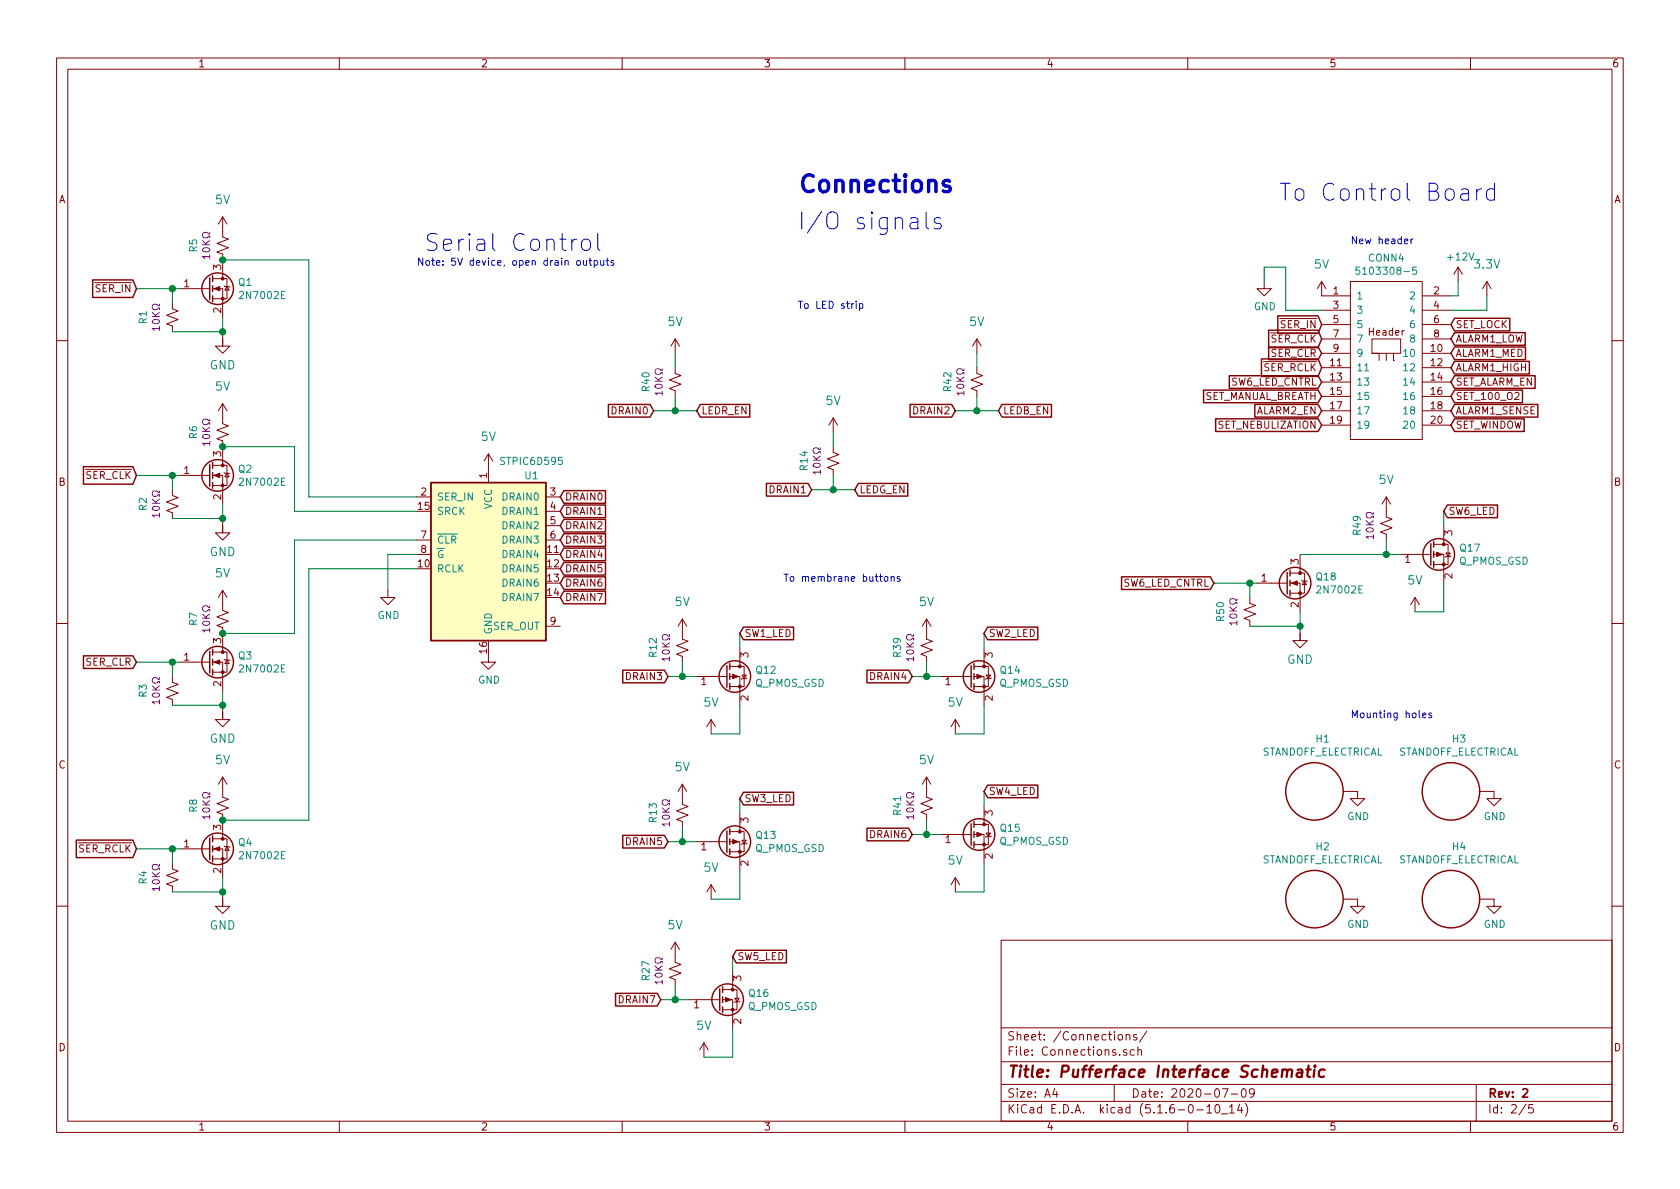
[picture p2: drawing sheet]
EESchema Schematic File Version 4
EELAYER 30 0
EELAYER END
$Descr A4 11693 8268
encoding utf-8
Sheet 2 5
Title "Pufferface Interface Schematic"
Date "2020-07-09"
Rev "2"
Comp ""
Comment1 ""
Comment2 ""
Comment3 ""
Comment4 ""
$EndDescr
Text GLabel 950  3300 0    50   Input ~ 0
~SER_CLK
Text GLabel 950  5900 0    50   Input ~ 0
~SER_RCLK
Text Notes 8900 1400 0    118  ~ 0
To Control Board
$Comp
L power:GND #PWR03
U 1 1
P 2700 4100
F 0 "#PWR03" H 2700 3850 50  0001 C CNN
F 1 "GND" H 2705 3927 50  0000 C CNN
F 2 "" H 2700 4100 50  0001 C CNN
F 3 "" H 2700 4100 50  0001 C CNN
	1    2700 4100
	1    0    0    -1  
$EndComp
$Comp
L Pufferfish:RES_SMD_0805 R?
U 1 1
P 1200 2200
AR Path="/5F0DB61F" Ref="R?"  Part="1" 
AR Path="/5EE41C08/5F0DB61F" Ref="R?"  Part="1" 
AR Path="/5F073FE9/5F0DB61F" Ref="R?"  Part="1" 
AR Path="/5F073FC4/5F0DB61F" Ref="R1"  Part="1" 
F 0 "R1" V 995 2200 50  0000 C CNN
F 1 "RES_SMD_0805" H 1280 2010 50  0001 L CNN
F 2 "Pufferfish:RES_SMD_0805" H 1400 1800 50  0001 C CNN
F 3 "~" H 1200 2200 50  0001 C CNN
F 4 "?%" H 1350 2100 50  0001 C CNN "Tolerance"
F 5 "10KΩ" V 1086 2200 50  0000 C CNN "Resistance"
	1    1200 2200
	1    0    0    -1  
$EndComp
$Comp
L Pufferfish:GND #GND?
U 1 1
P 1550 2400
AR Path="/5F0DB625" Ref="#GND?"  Part="1" 
AR Path="/5EE41C08/5F0DB625" Ref="#GND?"  Part="1" 
AR Path="/5F073FE9/5F0DB625" Ref="#GND?"  Part="1" 
AR Path="/5F073FC4/5F0DB625" Ref="#GND01"  Part="1" 
F 0 "#GND01" H 1550 2400 50  0001 C CNN
F 1 "GND" H 1550 2270 59  0000 C CNN
F 2 "" H 1550 2400 50  0001 C CNN
F 3 "" H 1550 2400 50  0001 C CNN
	1    1550 2400
	1    0    0    -1  
$EndComp
Wire Wire Line
	1200 2300 1550 2300
Wire Wire Line
	1550 2200 1550 2300
Connection ~ 1550 2300
Wire Wire Line
	1200 3300 1200 3400
Wire Wire Line
	1200 3300 1250 3300
$Comp
L Transistor_FET:2N7002E Q?
U 1 1
P 1450 3300
AR Path="/5F073FE9/5F119AA1" Ref="Q?"  Part="1" 
AR Path="/5F073FC4/5F119AA1" Ref="Q2"  Part="1" 
F 0 "Q2" H 1654 3346 50  0000 L CNN
F 1 "2N7002E" H 1654 3255 50  0000 L CNN
F 2 "Package_TO_SOT_SMD:SOT-23" H 1650 3225 50  0001 L CIN
F 3 "http://www.diodes.com/assets/Datasheets/ds30376.pdf" H 1450 3300 50  0001 L CNN
	1    1450 3300
	1    0    0    -1  
$EndComp
$Comp
L Pufferfish:RES_SMD_0805 R?
U 1 1
P 1200 3500
AR Path="/5F119AAD" Ref="R?"  Part="1" 
AR Path="/5EE41C08/5F119AAD" Ref="R?"  Part="1" 
AR Path="/5F073FE9/5F119AAD" Ref="R?"  Part="1" 
AR Path="/5F073FC4/5F119AAD" Ref="R2"  Part="1" 
F 0 "R2" V 995 3500 50  0000 C CNN
F 1 "RES_SMD_0805" H 1280 3310 50  0001 L CNN
F 2 "Pufferfish:RES_SMD_0805" H 1400 3100 50  0001 C CNN
F 3 "~" H 1200 3500 50  0001 C CNN
F 4 "?%" H 1350 3400 50  0001 C CNN "Tolerance"
F 5 "10KΩ" V 1086 3500 50  0000 C CNN "Resistance"
	1    1200 3500
	1    0    0    -1  
$EndComp
$Comp
L Pufferfish:GND #GND?
U 1 1
P 1550 3700
AR Path="/5F119AB7" Ref="#GND?"  Part="1" 
AR Path="/5EE41C08/5F119AB7" Ref="#GND?"  Part="1" 
AR Path="/5F073FE9/5F119AB7" Ref="#GND?"  Part="1" 
AR Path="/5F073FC4/5F119AB7" Ref="#GND02"  Part="1" 
F 0 "#GND02" H 1550 3700 50  0001 C CNN
F 1 "GND" H 1550 3570 59  0000 C CNN
F 2 "" H 1550 3700 50  0001 C CNN
F 3 "" H 1550 3700 50  0001 C CNN
	1    1550 3700
	1    0    0    -1  
$EndComp
Wire Wire Line
	1200 3600 1550 3600
Wire Wire Line
	1550 3500 1550 3600
$Comp
L Pufferfish:RES_SMD_0805 R?
U 1 1
P 1550 3000
AR Path="/5F119AC5" Ref="R?"  Part="1" 
AR Path="/5EE41C08/5F119AC5" Ref="R?"  Part="1" 
AR Path="/5F073FE9/5F119AC5" Ref="R?"  Part="1" 
AR Path="/5F073FC4/5F119AC5" Ref="R6"  Part="1" 
F 0 "R6" V 1345 3000 50  0000 C CNN
F 1 "RES_SMD_0805" H 1630 2810 50  0001 L CNN
F 2 "Pufferfish:RES_SMD_0805" H 1750 2600 50  0001 C CNN
F 3 "~" H 1550 3000 50  0001 C CNN
F 4 "?%" H 1700 2900 50  0001 C CNN "Tolerance"
F 5 "10KΩ" V 1436 3000 50  0000 C CNN "Resistance"
	1    1550 3000
	1    0    0    -1  
$EndComp
$Comp
L Pufferfish:5V #SUPPLY04
U 1 1
P 1550 2900
F 0 "#SUPPLY04" H 1550 2900 50  0001 C CNN
F 1 "5V" H 1550 3122 59  0000 C CNN
F 2 "" H 1550 2900 50  0001 C CNN
F 3 "" H 1550 2900 50  0001 C CNN
	1    1550 2900
	1    0    0    -1  
$EndComp
Wire Wire Line
	950  3300 1200 3300
Connection ~ 1200 3300
Connection ~ 1550 3600
Wire Wire Line
	1200 4600 1200 4700
Wire Wire Line
	1200 4600 1250 4600
$Comp
L Transistor_FET:2N7002E Q?
U 1 1
P 1450 4600
AR Path="/5F073FE9/5F11ED37" Ref="Q?"  Part="1" 
AR Path="/5F073FC4/5F11ED37" Ref="Q3"  Part="1" 
F 0 "Q3" H 1654 4646 50  0000 L CNN
F 1 "2N7002E" H 1654 4555 50  0000 L CNN
F 2 "Package_TO_SOT_SMD:SOT-23" H 1650 4525 50  0001 L CIN
F 3 "http://www.diodes.com/assets/Datasheets/ds30376.pdf" H 1450 4600 50  0001 L CNN
	1    1450 4600
	1    0    0    -1  
$EndComp
$Comp
L Pufferfish:RES_SMD_0805 R?
U 1 1
P 1200 4800
AR Path="/5F11ED43" Ref="R?"  Part="1" 
AR Path="/5EE41C08/5F11ED43" Ref="R?"  Part="1" 
AR Path="/5F073FE9/5F11ED43" Ref="R?"  Part="1" 
AR Path="/5F073FC4/5F11ED43" Ref="R3"  Part="1" 
F 0 "R3" V 995 4800 50  0000 C CNN
F 1 "RES_SMD_0805" H 1280 4610 50  0001 L CNN
F 2 "Pufferfish:RES_SMD_0805" H 1400 4400 50  0001 C CNN
F 3 "~" H 1200 4800 50  0001 C CNN
F 4 "?%" H 1350 4700 50  0001 C CNN "Tolerance"
F 5 "10KΩ" V 1086 4800 50  0000 C CNN "Resistance"
	1    1200 4800
	1    0    0    -1  
$EndComp
$Comp
L Pufferfish:GND #GND?
U 1 1
P 1550 5000
AR Path="/5F11ED4D" Ref="#GND?"  Part="1" 
AR Path="/5EE41C08/5F11ED4D" Ref="#GND?"  Part="1" 
AR Path="/5F073FE9/5F11ED4D" Ref="#GND?"  Part="1" 
AR Path="/5F073FC4/5F11ED4D" Ref="#GND03"  Part="1" 
F 0 "#GND03" H 1550 5000 50  0001 C CNN
F 1 "GND" H 1550 4870 59  0000 C CNN
F 2 "" H 1550 5000 50  0001 C CNN
F 3 "" H 1550 5000 50  0001 C CNN
	1    1550 5000
	1    0    0    -1  
$EndComp
Wire Wire Line
	1200 4900 1550 4900
Wire Wire Line
	1550 4800 1550 4900
$Comp
L Pufferfish:RES_SMD_0805 R?
U 1 1
P 1550 4300
AR Path="/5F11ED5B" Ref="R?"  Part="1" 
AR Path="/5EE41C08/5F11ED5B" Ref="R?"  Part="1" 
AR Path="/5F073FE9/5F11ED5B" Ref="R?"  Part="1" 
AR Path="/5F073FC4/5F11ED5B" Ref="R7"  Part="1" 
F 0 "R7" V 1345 4300 50  0000 C CNN
F 1 "RES_SMD_0805" H 1630 4110 50  0001 L CNN
F 2 "Pufferfish:RES_SMD_0805" H 1750 3900 50  0001 C CNN
F 3 "~" H 1550 4300 50  0001 C CNN
F 4 "?%" H 1700 4200 50  0001 C CNN "Tolerance"
F 5 "10KΩ" V 1436 4300 50  0000 C CNN "Resistance"
	1    1550 4300
	1    0    0    -1  
$EndComp
$Comp
L Pufferfish:5V #SUPPLY05
U 1 1
P 1550 4200
F 0 "#SUPPLY05" H 1550 4200 50  0001 C CNN
F 1 "5V" H 1550 4422 59  0000 C CNN
F 2 "" H 1550 4200 50  0001 C CNN
F 3 "" H 1550 4200 50  0001 C CNN
	1    1550 4200
	1    0    0    -1  
$EndComp
Wire Wire Line
	950  4600 1200 4600
Connection ~ 1200 4600
Connection ~ 1550 4900
Wire Wire Line
	1200 5900 1200 6000
Wire Wire Line
	1200 5900 1250 5900
$Comp
L Transistor_FET:2N7002E Q?
U 1 1
P 1450 5900
AR Path="/5F073FE9/5F11ED75" Ref="Q?"  Part="1" 
AR Path="/5F073FC4/5F11ED75" Ref="Q4"  Part="1" 
F 0 "Q4" H 1654 5946 50  0000 L CNN
F 1 "2N7002E" H 1654 5855 50  0000 L CNN
F 2 "Package_TO_SOT_SMD:SOT-23" H 1650 5825 50  0001 L CIN
F 3 "http://www.diodes.com/assets/Datasheets/ds30376.pdf" H 1450 5900 50  0001 L CNN
	1    1450 5900
	1    0    0    -1  
$EndComp
$Comp
L Pufferfish:RES_SMD_0805 R?
U 1 1
P 1200 6100
AR Path="/5F11ED81" Ref="R?"  Part="1" 
AR Path="/5EE41C08/5F11ED81" Ref="R?"  Part="1" 
AR Path="/5F073FE9/5F11ED81" Ref="R?"  Part="1" 
AR Path="/5F073FC4/5F11ED81" Ref="R4"  Part="1" 
F 0 "R4" V 995 6100 50  0000 C CNN
F 1 "RES_SMD_0805" H 1280 5910 50  0001 L CNN
F 2 "Pufferfish:RES_SMD_0805" H 1400 5700 50  0001 C CNN
F 3 "~" H 1200 6100 50  0001 C CNN
F 4 "?%" H 1350 6000 50  0001 C CNN "Tolerance"
F 5 "10KΩ" V 1086 6100 50  0000 C CNN "Resistance"
	1    1200 6100
	1    0    0    -1  
$EndComp
$Comp
L Pufferfish:GND #GND?
U 1 1
P 1550 6300
AR Path="/5F11ED8B" Ref="#GND?"  Part="1" 
AR Path="/5EE41C08/5F11ED8B" Ref="#GND?"  Part="1" 
AR Path="/5F073FE9/5F11ED8B" Ref="#GND?"  Part="1" 
AR Path="/5F073FC4/5F11ED8B" Ref="#GND04"  Part="1" 
F 0 "#GND04" H 1550 6300 50  0001 C CNN
F 1 "GND" H 1550 6170 59  0000 C CNN
F 2 "" H 1550 6300 50  0001 C CNN
F 3 "" H 1550 6300 50  0001 C CNN
	1    1550 6300
	1    0    0    -1  
$EndComp
Wire Wire Line
	1200 6200 1550 6200
Wire Wire Line
	1550 6100 1550 6200
$Comp
L Pufferfish:RES_SMD_0805 R?
U 1 1
P 1550 5600
AR Path="/5F11ED99" Ref="R?"  Part="1" 
AR Path="/5EE41C08/5F11ED99" Ref="R?"  Part="1" 
AR Path="/5F073FE9/5F11ED99" Ref="R?"  Part="1" 
AR Path="/5F073FC4/5F11ED99" Ref="R8"  Part="1" 
F 0 "R8" V 1345 5600 50  0000 C CNN
F 1 "RES_SMD_0805" H 1630 5410 50  0001 L CNN
F 2 "Pufferfish:RES_SMD_0805" H 1750 5200 50  0001 C CNN
F 3 "~" H 1550 5600 50  0001 C CNN
F 4 "?%" H 1700 5500 50  0001 C CNN "Tolerance"
F 5 "10KΩ" V 1436 5600 50  0000 C CNN "Resistance"
	1    1550 5600
	1    0    0    -1  
$EndComp
$Comp
L Pufferfish:5V #SUPPLY06
U 1 1
P 1550 5500
F 0 "#SUPPLY06" H 1550 5500 50  0001 C CNN
F 1 "5V" H 1550 5722 59  0000 C CNN
F 2 "" H 1550 5500 50  0001 C CNN
F 3 "" H 1550 5500 50  0001 C CNN
	1    1550 5500
	1    0    0    -1  
$EndComp
Wire Wire Line
	950  5900 1200 5900
Connection ~ 1200 5900
Connection ~ 1550 6200
Wire Wire Line
	1550 4400 2050 4400
Connection ~ 1550 4400
Wire Wire Line
	1550 5700 2150 5700
Connection ~ 1550 5700
Connection ~ 1550 1800
Wire Wire Line
	1550 1800 2150 1800
Connection ~ 1200 2000
Wire Wire Line
	950  2000 1200 2000
$Comp
L Pufferfish:5V #SUPPLY03
U 1 1
P 1550 1600
F 0 "#SUPPLY03" H 1550 1600 50  0001 C CNN
F 1 "5V" H 1550 1822 59  0000 C CNN
F 2 "" H 1550 1600 50  0001 C CNN
F 3 "" H 1550 1600 50  0001 C CNN
	1    1550 1600
	1    0    0    -1  
$EndComp
$Comp
L Pufferfish:RES_SMD_0805 R?
U 1 1
P 1550 1700
AR Path="/5F0DDABE" Ref="R?"  Part="1" 
AR Path="/5EE41C08/5F0DDABE" Ref="R?"  Part="1" 
AR Path="/5F073FE9/5F0DDABE" Ref="R?"  Part="1" 
AR Path="/5F073FC4/5F0DDABE" Ref="R5"  Part="1" 
F 0 "R5" V 1345 1700 50  0000 C CNN
F 1 "RES_SMD_0805" H 1630 1510 50  0001 L CNN
F 2 "Pufferfish:RES_SMD_0805" H 1750 1300 50  0001 C CNN
F 3 "~" H 1550 1700 50  0001 C CNN
F 4 "?%" H 1700 1600 50  0001 C CNN "Tolerance"
F 5 "10KΩ" V 1436 1700 50  0000 C CNN "Resistance"
	1    1550 1700
	1    0    0    -1  
$EndComp
$Comp
L Transistor_FET:2N7002E Q?
U 1 1
P 1450 2000
AR Path="/5F073FE9/5F0DB616" Ref="Q?"  Part="1" 
AR Path="/5F073FC4/5F0DB616" Ref="Q1"  Part="1" 
F 0 "Q1" H 1654 2046 50  0000 L CNN
F 1 "2N7002E" H 1654 1955 50  0000 L CNN
F 2 "Package_TO_SOT_SMD:SOT-23" H 1650 1925 50  0001 L CIN
F 3 "http://www.diodes.com/assets/Datasheets/ds30376.pdf" H 1450 2000 50  0001 L CNN
	1    1450 2000
	1    0    0    -1  
$EndComp
Wire Wire Line
	1200 2000 1250 2000
Wire Wire Line
	1200 2000 1200 2100
Text GLabel 950  2000 0    50   Input ~ 0
~SER_IN
Connection ~ 1550 3100
Wire Wire Line
	1550 3100 2050 3100
Wire Wire Line
	2050 3100 2050 3550
Wire Wire Line
	2150 1800 2150 3450
Wire Wire Line
	2050 4400 2050 3750
Wire Wire Line
	2150 5700 2150 3950
Wire Wire Line
	2700 3850 2700 4100
Wire Wire Line
	2900 3850 2700 3850
Text Notes 5550 2150 0    50   ~ 0
To LED strip
Text Notes 2950 1750 0    118  ~ 0
Serial Control
Text Notes 2900 1850 0    50   ~ 0
Note: 5V device, open drain outputs
$Comp
L Pufferfish:5V #SUPPLY07
U 1 1
P 3400 3250
F 0 "#SUPPLY07" H 3400 3250 50  0001 C CNN
F 1 "5V" H 3400 3472 59  0000 C CNN
F 2 "" H 3400 3250 50  0001 C CNN
F 3 "" H 3400 3250 50  0001 C CNN
	1    3400 3250
	1    0    0    -1  
$EndComp
Wire Wire Line
	2150 3450 2900 3450
Wire Wire Line
	2050 3550 2900 3550
Wire Wire Line
	2050 3750 2900 3750
Wire Wire Line
	2150 3950 2900 3950
Text Notes 5550 1600 0    118  ~ 0
I/O signals
Text Notes 5550 1350 0    118  ~ 24
Connections
$Comp
L power:GND #PWR0101
U 1 1
P 8800 1950
F 0 "#PWR0101" H 8800 1700 50  0001 C CNN
F 1 "GND" H 8805 1777 50  0000 C CNN
F 2 "" H 8800 1950 50  0001 C CNN
F 3 "" H 8800 1950 50  0001 C CNN
	1    8800 1950
	1    0    0    -1  
$EndComp
Wire Wire Line
	8950 2150 8950 1850
Wire Wire Line
	8950 1850 8800 1850
Wire Wire Line
	8800 1850 8800 1950
$Comp
L Pufferfish:5V #SUPPLY0109
U 1 1
P 9200 2050
F 0 "#SUPPLY0109" H 9200 2050 50  0001 C CNN
F 1 "5V" H 9200 2272 59  0000 C CNN
F 2 "" H 9200 2050 50  0001 C CNN
F 3 "" H 9200 2050 50  0001 C CNN
	1    9200 2050
	1    0    0    -1  
$EndComp
Text GLabel 10100 2850 2    50   Input ~ 0
ALARM1_SENSE
Wire Wire Line
	10350 2050 10350 2150
$Comp
L power:+12V #PWR0102
U 1 1
P 10150 1950
F 0 "#PWR0102" H 10150 1800 50  0001 C CNN
F 1 "+12V" H 10165 2123 50  0000 C CNN
F 2 "" H 10150 1950 50  0001 C CNN
F 3 "" H 10150 1950 50  0001 C CNN
	1    10150 1950
	1    0    0    -1  
$EndComp
Wire Wire Line
	10150 1950 10150 2050
Wire Wire Line
	10150 2050 10100 2050
$Comp
L Pufferfish:3.3V #SUPPLY?
U 1 1
P 10350 2050
AR Path="/5F89FAA1" Ref="#SUPPLY?"  Part="1" 
AR Path="/5EE1053C/5F89FAA1" Ref="#SUPPLY?"  Part="1" 
AR Path="/5EE81B75/5F89FAA1" Ref="#SUPPLY?"  Part="1" 
AR Path="/5EE54DB7/5F89FAA1" Ref="#SUPPLY?"  Part="1" 
AR Path="/5F073FC4/5F89FAA1" Ref="#SUPPLY0110"  Part="1" 
F 0 "#SUPPLY0110" H 10350 2050 50  0001 C CNN
F 1 "3.3V" H 10350 2272 59  0000 C CNN
F 2 "" H 10350 2050 50  0001 C CNN
F 3 "" H 10350 2050 50  0001 C CNN
	1    10350 2050
	1    0    0    -1  
$EndComp
Text GLabel 9200 2850 0    50   Input ~ 0
ALARM2_EN
Text GLabel 950  4600 0    50   Input ~ 0
SER_CLR
Text Notes 9400 1700 0    50   ~ 0
New header
Text GLabel 9200 2650 0    50   Input ~ 0
SW6_LED_CNTRL
Text GLabel 9200 2750 0    50   Input ~ 0
SET_MANUAL_BREATH
Text GLabel 9200 2250 0    50   Input ~ 0
~SER_IN
Text GLabel 9200 2350 0    50   Input ~ 0
~SER_CLK
Text GLabel 9200 2550 0    50   Input ~ 0
~SER_RCLK
Text GLabel 9200 2450 0    50   Input ~ 0
SER_CLR
Text GLabel 10100 2250 2    50   Input ~ 0
SET_LOCK
Text GLabel 10100 2350 2    50   Input ~ 0
ALARM1_LOW
Text GLabel 10100 2750 2    50   Input ~ 0
SET_100_O2
Text GLabel 10100 2650 2    50   Input ~ 0
SET_ALARM_EN
Text GLabel 10100 2450 2    50   Input ~ 0
ALARM1_MED
Text GLabel 10100 2550 2    50   Input ~ 0
ALARM1_HIGH
Text GLabel 3900 3550 2    50   Input ~ 0
DRAIN1
Text GLabel 3900 3650 2    50   Input ~ 0
DRAIN2
Text GLabel 3900 3750 2    50   Input ~ 0
DRAIN3
Text GLabel 3900 3850 2    50   Input ~ 0
DRAIN4
Text GLabel 3900 3950 2    50   Input ~ 0
DRAIN5
Text GLabel 3900 4050 2    50   Input ~ 0
DRAIN6
Text GLabel 4550 2850 0    50   Input ~ 0
DRAIN0
$Comp
L Pufferfish:RES_SMD_0805 R?
U 1 1
P 6450 5600
AR Path="/5F747C0F" Ref="R?"  Part="1" 
AR Path="/5EE41C08/5F747C0F" Ref="R?"  Part="1" 
AR Path="/5F073FE9/5F747C0F" Ref="R?"  Part="1" 
AR Path="/5F073FC4/5F747C0F" Ref="R41"  Part="1" 
F 0 "R41" V 6245 5600 50  0000 C CNN
F 1 "RES_SMD_0805" H 6530 5410 50  0001 L CNN
F 2 "Pufferfish:RES_SMD_0805" H 6650 5200 50  0001 C CNN
F 3 "~" H 6450 5600 50  0001 C CNN
F 4 "?%" H 6600 5500 50  0001 C CNN "Tolerance"
F 5 "10KΩ" V 6336 5600 50  0000 C CNN "Resistance"
	1    6450 5600
	1    0    0    -1  
$EndComp
Text GLabel 6350 5800 0    50   Input ~ 0
DRAIN6
$Comp
L Device:Q_PMOS_GSD Q15
U 1 1
P 6750 5800
F 0 "Q15" H 6955 5846 50  0000 L CNN
F 1 "Q_PMOS_GSD" H 6955 5755 50  0000 L CNN
F 2 "Package_TO_SOT_SMD:SuperSOT-3" H 6950 5900 50  0001 C CNN
F 3 "~" H 6750 5800 50  0001 C CNN
	1    6750 5800
	1    0    0    -1  
$EndComp
$Comp
L Device:Q_PMOS_GSD Q13
U 1 1
P 5050 5850
F 0 "Q13" H 5255 5896 50  0000 L CNN
F 1 "Q_PMOS_GSD" H 5255 5805 50  0000 L CNN
F 2 "Package_TO_SOT_SMD:SuperSOT-3" H 5250 5950 50  0001 C CNN
F 3 "~" H 5050 5850 50  0001 C CNN
	1    5050 5850
	1    0    0    -1  
$EndComp
Text GLabel 4650 5850 0    50   Input ~ 0
DRAIN5
$Comp
L Pufferfish:RES_SMD_0805 R?
U 1 1
P 4750 5650
AR Path="/5F73D3D8" Ref="R?"  Part="1" 
AR Path="/5EE41C08/5F73D3D8" Ref="R?"  Part="1" 
AR Path="/5F073FE9/5F73D3D8" Ref="R?"  Part="1" 
AR Path="/5F073FC4/5F73D3D8" Ref="R13"  Part="1" 
F 0 "R13" V 4545 5650 50  0000 C CNN
F 1 "RES_SMD_0805" H 4830 5460 50  0001 L CNN
F 2 "Pufferfish:RES_SMD_0805" H 4950 5250 50  0001 C CNN
F 3 "~" H 4750 5650 50  0001 C CNN
F 4 "?%" H 4900 5550 50  0001 C CNN "Tolerance"
F 5 "10KΩ" V 4636 5650 50  0000 C CNN "Resistance"
	1    4750 5650
	1    0    0    -1  
$EndComp
$Comp
L Device:Q_PMOS_GSD Q14
U 1 1
P 6750 4700
F 0 "Q14" H 6955 4746 50  0000 L CNN
F 1 "Q_PMOS_GSD" H 6955 4655 50  0000 L CNN
F 2 "Package_TO_SOT_SMD:SuperSOT-3" H 6950 4800 50  0001 C CNN
F 3 "~" H 6750 4700 50  0001 C CNN
	1    6750 4700
	1    0    0    -1  
$EndComp
Text GLabel 6350 4700 0    50   Input ~ 0
DRAIN4
$Comp
L Pufferfish:RES_SMD_0805 R?
U 1 1
P 6450 4500
AR Path="/5F734667" Ref="R?"  Part="1" 
AR Path="/5EE41C08/5F734667" Ref="R?"  Part="1" 
AR Path="/5F073FE9/5F734667" Ref="R?"  Part="1" 
AR Path="/5F073FC4/5F734667" Ref="R39"  Part="1" 
F 0 "R39" V 6245 4500 50  0000 C CNN
F 1 "RES_SMD_0805" H 6530 4310 50  0001 L CNN
F 2 "Pufferfish:RES_SMD_0805" H 6650 4100 50  0001 C CNN
F 3 "~" H 6450 4500 50  0001 C CNN
F 4 "?%" H 6600 4400 50  0001 C CNN "Tolerance"
F 5 "10KΩ" V 6336 4500 50  0000 C CNN "Resistance"
	1    6450 4500
	1    0    0    -1  
$EndComp
Text GLabel 4650 4700 0    50   Input ~ 0
DRAIN3
$Comp
L Pufferfish:RES_SMD_0805 R?
U 1 1
P 4750 4500
AR Path="/5F72C2A7" Ref="R?"  Part="1" 
AR Path="/5EE41C08/5F72C2A7" Ref="R?"  Part="1" 
AR Path="/5F073FE9/5F72C2A7" Ref="R?"  Part="1" 
AR Path="/5F073FC4/5F72C2A7" Ref="R12"  Part="1" 
F 0 "R12" V 4545 4500 50  0000 C CNN
F 1 "RES_SMD_0805" H 4830 4310 50  0001 L CNN
F 2 "Pufferfish:RES_SMD_0805" H 4950 4100 50  0001 C CNN
F 3 "~" H 4750 4500 50  0001 C CNN
F 4 "?%" H 4900 4400 50  0001 C CNN "Tolerance"
F 5 "10KΩ" V 4636 4500 50  0000 C CNN "Resistance"
	1    4750 4500
	1    0    0    -1  
$EndComp
$Comp
L Pufferfish:5V #SUPPLY0105
U 1 1
P 4950 5100
F 0 "#SUPPLY0105" H 4950 5100 50  0001 C CNN
F 1 "5V" H 4950 5322 59  0000 C CNN
F 2 "" H 4950 5100 50  0001 C CNN
F 3 "" H 4950 5100 50  0001 C CNN
	1    4950 5100
	1    0    0    -1  
$EndComp
Text GLabel 6850 5500 2    50   Input ~ 0
SW4_LED
Text GLabel 5150 5550 2    50   Input ~ 0
SW3_LED
Text GLabel 6850 4400 2    50   Input ~ 0
SW2_LED
Text GLabel 5150 4400 2    50   Input ~ 0
SW1_LED
Wire Wire Line
	4700 2550 4700 2450
Wire Wire Line
	4700 2750 4700 2850
$Comp
L Pufferfish:5V #SUPPLY0107
U 1 1
P 4700 2450
F 0 "#SUPPLY0107" H 4700 2450 50  0001 C CNN
F 1 "5V" H 4700 2672 59  0000 C CNN
F 2 "" H 4700 2450 50  0001 C CNN
F 3 "" H 4700 2450 50  0001 C CNN
	1    4700 2450
	1    0    0    -1  
$EndComp
Text GLabel 4850 2850 2    50   Input ~ 0
LEDR_EN
Connection ~ 4700 2850
Wire Wire Line
	4700 2850 4850 2850
Wire Wire Line
	4550 2850 4700 2850
Text GLabel 3900 3450 2    50   Input ~ 0
DRAIN0
Wire Wire Line
	5650 3400 5800 3400
Wire Wire Line
	5800 3400 5950 3400
Connection ~ 5800 3400
Text GLabel 5950 3400 2    50   Input ~ 0
LEDG_EN
Text GLabel 5650 3400 0    50   Input ~ 0
DRAIN1
Wire Wire Line
	5800 3300 5800 3400
Wire Wire Line
	5800 3100 5800 3000
$Comp
L Pufferfish:RES_SMD_0805 R?
U 1 1
P 5800 3200
AR Path="/5F7A8662" Ref="R?"  Part="1" 
AR Path="/5EE41C08/5F7A8662" Ref="R?"  Part="1" 
AR Path="/5F073FE9/5F7A8662" Ref="R?"  Part="1" 
AR Path="/5F073FC4/5F7A8662" Ref="R14"  Part="1" 
F 0 "R14" V 5595 3200 50  0000 C CNN
F 1 "RES_SMD_0805" H 5880 3010 50  0001 L CNN
F 2 "Pufferfish:RES_SMD_0805" H 6000 2800 50  0001 C CNN
F 3 "~" H 5800 3200 50  0001 C CNN
F 4 "?%" H 5950 3100 50  0001 C CNN "Tolerance"
F 5 "10KΩ" V 5686 3200 50  0000 C CNN "Resistance"
	1    5800 3200
	1    0    0    -1  
$EndComp
$Comp
L Pufferfish:5V #SUPPLY0106
U 1 1
P 5800 3000
F 0 "#SUPPLY0106" H 5800 3000 50  0001 C CNN
F 1 "5V" H 5800 3222 59  0000 C CNN
F 2 "" H 5800 3000 50  0001 C CNN
F 3 "" H 5800 3000 50  0001 C CNN
	1    5800 3000
	1    0    0    -1  
$EndComp
Wire Wire Line
	6800 2850 6950 2850
Connection ~ 6800 2850
Text GLabel 6950 2850 2    50   Input ~ 0
LEDB_EN
Text GLabel 6650 2850 0    50   Input ~ 0
DRAIN2
$Comp
L Pufferfish:5V #SUPPLY0108
U 1 1
P 6800 2450
F 0 "#SUPPLY0108" H 6800 2450 50  0001 C CNN
F 1 "5V" H 6800 2672 59  0000 C CNN
F 2 "" H 6800 2450 50  0001 C CNN
F 3 "" H 6800 2450 50  0001 C CNN
	1    6800 2450
	1    0    0    -1  
$EndComp
$Comp
L Pufferfish:RES_SMD_0805 R?
U 1 1
P 6800 2650
AR Path="/5F7BB76C" Ref="R?"  Part="1" 
AR Path="/5EE41C08/5F7BB76C" Ref="R?"  Part="1" 
AR Path="/5F073FE9/5F7BB76C" Ref="R?"  Part="1" 
AR Path="/5F073FC4/5F7BB76C" Ref="R42"  Part="1" 
F 0 "R42" V 6595 2650 50  0000 C CNN
F 1 "RES_SMD_0805" H 6880 2460 50  0001 L CNN
F 2 "Pufferfish:RES_SMD_0805" H 7000 2250 50  0001 C CNN
F 3 "~" H 6800 2650 50  0001 C CNN
F 4 "?%" H 6950 2550 50  0001 C CNN "Tolerance"
F 5 "10KΩ" V 6686 2650 50  0000 C CNN "Resistance"
	1    6800 2650
	1    0    0    -1  
$EndComp
Wire Wire Line
	6800 2550 6800 2450
Wire Wire Line
	6650 2850 6800 2850
Wire Wire Line
	6800 2750 6800 2850
Text Notes 5450 4050 0    50   ~ 0
To membrane buttons
$Comp
L Pufferfish:RES_SMD_0805 R?
U 1 1
P 4700 2650
AR Path="/5F72ED62" Ref="R?"  Part="1" 
AR Path="/5EE41C08/5F72ED62" Ref="R?"  Part="1" 
AR Path="/5F073FE9/5F72ED62" Ref="R?"  Part="1" 
AR Path="/5F073FC4/5F72ED62" Ref="R40"  Part="1" 
F 0 "R40" V 4495 2650 50  0000 C CNN
F 1 "RES_SMD_0805" H 4780 2460 50  0001 L CNN
F 2 "Pufferfish:RES_SMD_0805" H 4900 2250 50  0001 C CNN
F 3 "~" H 4700 2650 50  0001 C CNN
F 4 "?%" H 4850 2550 50  0001 C CNN "Tolerance"
F 5 "10KΩ" V 4586 2650 50  0000 C CNN "Resistance"
	1    4700 2650
	1    0    0    -1  
$EndComp
Text Notes 9400 5000 0    50   ~ 0
Mounting holes
$Comp
L Pufferfish:5V #SUPPLY0102
U 1 1
P 4750 4400
F 0 "#SUPPLY0102" H 4750 4400 50  0001 C CNN
F 1 "5V" H 4750 4622 59  0000 C CNN
F 2 "" H 4750 4400 50  0001 C CNN
F 3 "" H 4750 4400 50  0001 C CNN
	1    4750 4400
	1    0    0    -1  
$EndComp
$Comp
L Device:Q_PMOS_GSD Q12
U 1 1
P 5050 4700
F 0 "Q12" H 5255 4746 50  0000 L CNN
F 1 "Q_PMOS_GSD" H 5255 4655 50  0000 L CNN
F 2 "Package_TO_SOT_SMD:SuperSOT-3" H 5250 4800 50  0001 C CNN
F 3 "~" H 5050 4700 50  0001 C CNN
	1    5050 4700
	1    0    0    -1  
$EndComp
Wire Wire Line
	5150 4400 5150 4500
Wire Wire Line
	4750 4600 4750 4700
Wire Wire Line
	4750 4700 4650 4700
Wire Wire Line
	4850 4700 4750 4700
Connection ~ 4750 4700
Wire Wire Line
	5150 4900 5150 5100
Wire Wire Line
	5150 5100 4950 5100
$Comp
L Pufferfish:5V #SUPPLY0103
U 1 1
P 4950 6250
F 0 "#SUPPLY0103" H 4950 6250 50  0001 C CNN
F 1 "5V" H 4950 6472 59  0000 C CNN
F 2 "" H 4950 6250 50  0001 C CNN
F 3 "" H 4950 6250 50  0001 C CNN
	1    4950 6250
	1    0    0    -1  
$EndComp
$Comp
L Pufferfish:5V #SUPPLY0104
U 1 1
P 4750 5550
F 0 "#SUPPLY0104" H 4750 5550 50  0001 C CNN
F 1 "5V" H 4750 5772 59  0000 C CNN
F 2 "" H 4750 5550 50  0001 C CNN
F 3 "" H 4750 5550 50  0001 C CNN
	1    4750 5550
	1    0    0    -1  
$EndComp
Wire Wire Line
	4750 5750 4750 5850
Wire Wire Line
	4750 5850 4650 5850
Wire Wire Line
	4850 5850 4750 5850
Connection ~ 4750 5850
Wire Wire Line
	5150 6250 4950 6250
Wire Wire Line
	5150 5550 5150 5650
Wire Wire Line
	5150 6050 5150 6250
$Comp
L Pufferfish:5V #SUPPLY0111
U 1 1
P 6650 5100
F 0 "#SUPPLY0111" H 6650 5100 50  0001 C CNN
F 1 "5V" H 6650 5322 59  0000 C CNN
F 2 "" H 6650 5100 50  0001 C CNN
F 3 "" H 6650 5100 50  0001 C CNN
	1    6650 5100
	1    0    0    -1  
$EndComp
$Comp
L Pufferfish:5V #SUPPLY0112
U 1 1
P 6450 4400
F 0 "#SUPPLY0112" H 6450 4400 50  0001 C CNN
F 1 "5V" H 6450 4622 59  0000 C CNN
F 2 "" H 6450 4400 50  0001 C CNN
F 3 "" H 6450 4400 50  0001 C CNN
	1    6450 4400
	1    0    0    -1  
$EndComp
Wire Wire Line
	6850 4400 6850 4500
Wire Wire Line
	6450 4600 6450 4700
Wire Wire Line
	6450 4700 6350 4700
Wire Wire Line
	6550 4700 6450 4700
Connection ~ 6450 4700
Wire Wire Line
	6850 4900 6850 5100
Wire Wire Line
	6850 5100 6650 5100
$Comp
L Pufferfish:5V #SUPPLY0113
U 1 1
P 6650 6200
F 0 "#SUPPLY0113" H 6650 6200 50  0001 C CNN
F 1 "5V" H 6650 6422 59  0000 C CNN
F 2 "" H 6650 6200 50  0001 C CNN
F 3 "" H 6650 6200 50  0001 C CNN
	1    6650 6200
	1    0    0    -1  
$EndComp
$Comp
L Pufferfish:5V #SUPPLY0114
U 1 1
P 6450 5500
F 0 "#SUPPLY0114" H 6450 5500 50  0001 C CNN
F 1 "5V" H 6450 5722 59  0000 C CNN
F 2 "" H 6450 5500 50  0001 C CNN
F 3 "" H 6450 5500 50  0001 C CNN
	1    6450 5500
	1    0    0    -1  
$EndComp
Wire Wire Line
	6850 5500 6850 5600
Wire Wire Line
	6450 5700 6450 5800
Wire Wire Line
	6450 5800 6350 5800
Wire Wire Line
	6550 5800 6450 5800
Connection ~ 6450 5800
Wire Wire Line
	6850 6000 6850 6200
Wire Wire Line
	6850 6200 6650 6200
Wire Wire Line
	10350 2150 10100 2150
Wire Wire Line
	9200 2150 8950 2150
$Comp
L Pufferfish:5103308-5 CONN4
U 1 1
P 9700 2450
F 0 "CONN4" H 9650 3115 50  0000 C CNN
F 1 "5103308-5" H 9650 3024 50  0000 C CNN
F 2 "Pufferfish:5103308-5" H 9650 3050 50  0001 C CNN
F 3 "" H 9650 3050 50  0001 C CNN
	1    9700 2450
	1    0    0    -1  
$EndComp
$Comp
L Device:Q_PMOS_GSD Q16
U 1 1
P 5000 6950
F 0 "Q16" H 5205 6996 50  0000 L CNN
F 1 "Q_PMOS_GSD" H 5205 6905 50  0000 L CNN
F 2 "Package_TO_SOT_SMD:SuperSOT-3" H 5200 7050 50  0001 C CNN
F 3 "~" H 5000 6950 50  0001 C CNN
	1    5000 6950
	1    0    0    -1  
$EndComp
Text GLabel 4600 6950 0    50   Input ~ 0
DRAIN7
$Comp
L Pufferfish:RES_SMD_0805 R?
U 1 1
P 4700 6750
AR Path="/5F9C535E" Ref="R?"  Part="1" 
AR Path="/5EE41C08/5F9C535E" Ref="R?"  Part="1" 
AR Path="/5F073FE9/5F9C535E" Ref="R?"  Part="1" 
AR Path="/5F073FC4/5F9C535E" Ref="R27"  Part="1" 
F 0 "R27" V 4495 6750 50  0000 C CNN
F 1 "RES_SMD_0805" H 4780 6560 50  0001 L CNN
F 2 "Pufferfish:RES_SMD_0805" H 4900 6350 50  0001 C CNN
F 3 "~" H 4700 6750 50  0001 C CNN
F 4 "?%" H 4850 6650 50  0001 C CNN "Tolerance"
F 5 "10KΩ" V 4586 6750 50  0000 C CNN "Resistance"
	1    4700 6750
	1    0    0    -1  
$EndComp
Text GLabel 5100 6650 2    50   Input ~ 0
SW5_LED
$Comp
L Pufferfish:5V #SUPPLY0115
U 1 1
P 4900 7350
F 0 "#SUPPLY0115" H 4900 7350 50  0001 C CNN
F 1 "5V" H 4900 7572 59  0000 C CNN
F 2 "" H 4900 7350 50  0001 C CNN
F 3 "" H 4900 7350 50  0001 C CNN
	1    4900 7350
	1    0    0    -1  
$EndComp
$Comp
L Pufferfish:5V #SUPPLY0116
U 1 1
P 4700 6650
F 0 "#SUPPLY0116" H 4700 6650 50  0001 C CNN
F 1 "5V" H 4700 6872 59  0000 C CNN
F 2 "" H 4700 6650 50  0001 C CNN
F 3 "" H 4700 6650 50  0001 C CNN
	1    4700 6650
	1    0    0    -1  
$EndComp
Wire Wire Line
	4700 6850 4700 6950
Wire Wire Line
	4700 6950 4600 6950
Wire Wire Line
	4800 6950 4700 6950
Connection ~ 4700 6950
Wire Wire Line
	5100 7350 4900 7350
Wire Wire Line
	5100 6650 5100 6750
Wire Wire Line
	5100 7150 5100 7350
Text GLabel 9200 2950 0    50   Input ~ 0
SET_NEBULIZATION
Text GLabel 10100 2950 2    50   Input ~ 0
SET_WINDOW
Text GLabel 3900 4150 2    50   Input ~ 0
DRAIN7
$Comp
L Pufferfish:STANDOFF_ELECTRICAL H3
U 1 1
P 10100 5500
F 0 "H3" H 10157 5867 50  0000 C CNN
F 1 "STANDOFF_ELECTRICAL" H 10157 5776 50  0000 C CNN
F 2 "Pufferfish:STANDOFF-ELECTRICAL-NOTHERMALS" H 10100 5500 50  0001 C CNN
F 3 "" H 10100 5500 50  0001 C CNN
	1    10100 5500
	1    0    0    -1  
$EndComp
$Comp
L Pufferfish:STANDOFF_ELECTRICAL H2
U 1 1
P 9150 6250
F 0 "H2" H 9207 6617 50  0000 C CNN
F 1 "STANDOFF_ELECTRICAL" H 9207 6526 50  0000 C CNN
F 2 "Pufferfish:STANDOFF-ELECTRICAL-NOTHERMALS" H 9150 6250 50  0001 C CNN
F 3 "" H 9150 6250 50  0001 C CNN
	1    9150 6250
	1    0    0    -1  
$EndComp
$Comp
L Pufferfish:STANDOFF_ELECTRICAL H4
U 1 1
P 10100 6250
F 0 "H4" H 10157 6617 50  0000 C CNN
F 1 "STANDOFF_ELECTRICAL" H 10157 6526 50  0000 C CNN
F 2 "Pufferfish:STANDOFF-ELECTRICAL-NOTHERMALS" H 10100 6250 50  0001 C CNN
F 3 "" H 10100 6250 50  0001 C CNN
	1    10100 6250
	1    0    0    -1  
$EndComp
$Comp
L Pufferfish:STPIC6D595 U1
U 1 1
P 3400 3850
F 0 "U1" H 3700 4400 50  0000 C CNN
F 1 "STPIC6D595" H 3700 4500 50  0000 C CNN
F 2 "Package_SO:SO-16_5.3x10.2mm_P1.27mm" H 3500 3150 50  0001 C CNN
F 3 "https://www.st.com/content/ccc/resource/technical/document/datasheet/e5/1c/d3/4a/66/f5/41/dc/CD00163738.pdf/files/CD00163738.pdf/jcr:content/translations/en.CD00163738.pdf" H 3500 3150 50  0001 C CNN
	1    3400 3850
	1    0    0    -1  
$EndComp
$Comp
L power:GND #PWR04
U 1 1
P 3400 4550
F 0 "#PWR04" H 3400 4300 50  0001 C CNN
F 1 "GND" H 3405 4377 50  0000 C CNN
F 2 "" H 3400 4550 50  0001 C CNN
F 3 "" H 3400 4550 50  0001 C CNN
	1    3400 4550
	1    0    0    -1  
$EndComp
$Comp
L power:GND #PWR0103
U 1 1
P 9450 5500
F 0 "#PWR0103" H 9450 5250 50  0001 C CNN
F 1 "GND" H 9455 5327 50  0000 C CNN
F 2 "" H 9450 5500 50  0001 C CNN
F 3 "" H 9450 5500 50  0001 C CNN
	1    9450 5500
	1    0    0    -1  
$EndComp
$Comp
L Pufferfish:STANDOFF_ELECTRICAL H1
U 1 1
P 9150 5500
F 0 "H1" H 9207 5867 50  0000 C CNN
F 1 "STANDOFF_ELECTRICAL" H 9207 5776 50  0000 C CNN
F 2 "Pufferfish:STANDOFF-ELECTRICAL-NOTHERMALS" H 9150 5500 50  0001 C CNN
F 3 "" H 9150 5500 50  0001 C CNN
	1    9150 5500
	1    0    0    -1  
$EndComp
$Comp
L power:GND #PWR0104
U 1 1
P 10400 5500
F 0 "#PWR0104" H 10400 5250 50  0001 C CNN
F 1 "GND" H 10405 5327 50  0000 C CNN
F 2 "" H 10400 5500 50  0001 C CNN
F 3 "" H 10400 5500 50  0001 C CNN
	1    10400 5500
	1    0    0    -1  
$EndComp
$Comp
L power:GND #PWR0105
U 1 1
P 10400 6250
F 0 "#PWR0105" H 10400 6000 50  0001 C CNN
F 1 "GND" H 10405 6077 50  0000 C CNN
F 2 "" H 10400 6250 50  0001 C CNN
F 3 "" H 10400 6250 50  0001 C CNN
	1    10400 6250
	1    0    0    -1  
$EndComp
$Comp
L power:GND #PWR0106
U 1 1
P 9450 6250
F 0 "#PWR0106" H 9450 6000 50  0001 C CNN
F 1 "GND" H 9455 6077 50  0000 C CNN
F 2 "" H 9450 6250 50  0001 C CNN
F 3 "" H 9450 6250 50  0001 C CNN
	1    9450 6250
	1    0    0    -1  
$EndComp
Text GLabel 10050 3550 2    50   Input ~ 0
SW6_LED
Text GLabel 8450 4050 0    50   Input ~ 0
SW6_LED_CNTRL
$Comp
L Device:Q_PMOS_GSD Q17
U 1 1
P 9950 3850
F 0 "Q17" H 10155 3896 50  0000 L CNN
F 1 "Q_PMOS_GSD" H 10155 3805 50  0000 L CNN
F 2 "Package_TO_SOT_SMD:SuperSOT-3" H 10150 3950 50  0001 C CNN
F 3 "~" H 9950 3850 50  0001 C CNN
	1    9950 3850
	1    0    0    -1  
$EndComp
$Comp
L Pufferfish:RES_SMD_0805 R?
U 1 1
P 9650 3650
AR Path="/5FCC23BB" Ref="R?"  Part="1" 
AR Path="/5EE41C08/5FCC23BB" Ref="R?"  Part="1" 
AR Path="/5F073FE9/5FCC23BB" Ref="R?"  Part="1" 
AR Path="/5F073FC4/5FCC23BB" Ref="R49"  Part="1" 
F 0 "R49" V 9445 3650 50  0000 C CNN
F 1 "RES_SMD_0805" H 9730 3460 50  0001 L CNN
F 2 "Pufferfish:RES_SMD_0805" H 9850 3250 50  0001 C CNN
F 3 "~" H 9650 3650 50  0001 C CNN
F 4 "?%" H 9800 3550 50  0001 C CNN "Tolerance"
F 5 "10KΩ" V 9536 3650 50  0000 C CNN "Resistance"
	1    9650 3650
	1    0    0    -1  
$EndComp
$Comp
L Pufferfish:5V #SUPPLY0120
U 1 1
P 9850 4250
F 0 "#SUPPLY0120" H 9850 4250 50  0001 C CNN
F 1 "5V" H 9850 4472 59  0000 C CNN
F 2 "" H 9850 4250 50  0001 C CNN
F 3 "" H 9850 4250 50  0001 C CNN
	1    9850 4250
	1    0    0    -1  
$EndComp
$Comp
L Pufferfish:5V #SUPPLY0121
U 1 1
P 9650 3550
F 0 "#SUPPLY0121" H 9650 3550 50  0001 C CNN
F 1 "5V" H 9650 3772 59  0000 C CNN
F 2 "" H 9650 3550 50  0001 C CNN
F 3 "" H 9650 3550 50  0001 C CNN
	1    9650 3550
	1    0    0    -1  
$EndComp
Wire Wire Line
	9650 3750 9650 3850
Wire Wire Line
	9750 3850 9650 3850
Connection ~ 9650 3850
Wire Wire Line
	10050 4250 9850 4250
Wire Wire Line
	10050 3550 10050 3650
Wire Wire Line
	10050 4050 10050 4250
Wire Wire Line
	8700 4050 8700 4150
Wire Wire Line
	8700 4050 8750 4050
$Comp
L Transistor_FET:2N7002E Q?
U 1 1
P 8950 4050
AR Path="/5F073FE9/5FD4F8B3" Ref="Q?"  Part="1" 
AR Path="/5F073FC4/5FD4F8B3" Ref="Q18"  Part="1" 
F 0 "Q18" H 9154 4096 50  0000 L CNN
F 1 "2N7002E" H 9154 4005 50  0000 L CNN
F 2 "Package_TO_SOT_SMD:SOT-23" H 9150 3975 50  0001 L CIN
F 3 "http://www.diodes.com/assets/Datasheets/ds30376.pdf" H 8950 4050 50  0001 L CNN
	1    8950 4050
	1    0    0    -1  
$EndComp
$Comp
L Pufferfish:RES_SMD_0805 R?
U 1 1
P 8700 4250
AR Path="/5FD4F8BF" Ref="R?"  Part="1" 
AR Path="/5EE41C08/5FD4F8BF" Ref="R?"  Part="1" 
AR Path="/5F073FE9/5FD4F8BF" Ref="R?"  Part="1" 
AR Path="/5F073FC4/5FD4F8BF" Ref="R50"  Part="1" 
F 0 "R50" V 8495 4250 50  0000 C CNN
F 1 "RES_SMD_0805" H 8780 4060 50  0001 L CNN
F 2 "Pufferfish:RES_SMD_0805" H 8900 3850 50  0001 C CNN
F 3 "~" H 8700 4250 50  0001 C CNN
F 4 "?%" H 8850 4150 50  0001 C CNN "Tolerance"
F 5 "10KΩ" V 8586 4250 50  0000 C CNN "Resistance"
	1    8700 4250
	1    0    0    -1  
$EndComp
$Comp
L Pufferfish:GND #GND?
U 1 1
P 9050 4450
AR Path="/5FD4F8C9" Ref="#GND?"  Part="1" 
AR Path="/5EE41C08/5FD4F8C9" Ref="#GND?"  Part="1" 
AR Path="/5F073FE9/5FD4F8C9" Ref="#GND?"  Part="1" 
AR Path="/5F073FC4/5FD4F8C9" Ref="#GND0111"  Part="1" 
F 0 "#GND0111" H 9050 4450 50  0001 C CNN
F 1 "GND" H 9050 4320 59  0000 C CNN
F 2 "" H 9050 4450 50  0001 C CNN
F 3 "" H 9050 4450 50  0001 C CNN
	1    9050 4450
	1    0    0    -1  
$EndComp
Wire Wire Line
	8700 4350 9050 4350
Wire Wire Line
	9050 4250 9050 4350
Wire Wire Line
	8450 4050 8700 4050
Connection ~ 8700 4050
Connection ~ 9050 4350
Wire Wire Line
	9050 3850 9650 3850
$EndSCHEMATC
